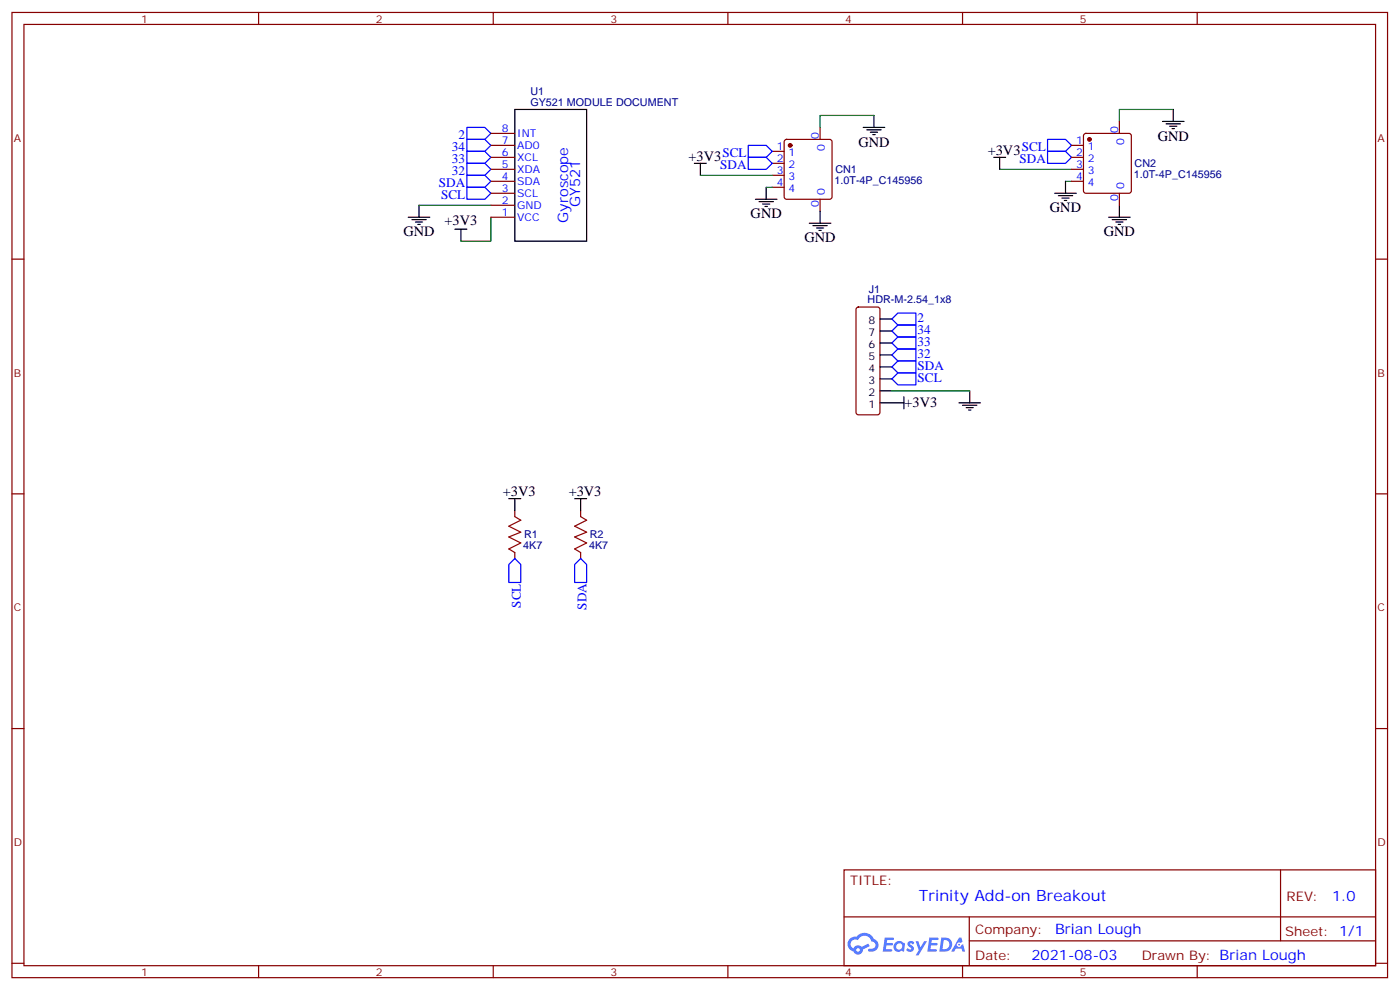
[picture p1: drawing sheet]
<svg xmlns="http://www.w3.org/2000/svg" width="413mm" height="292mm" viewBox="0 0 413 292" stroke-linecap="round" stroke-linejoin="round" font-family="sans-serif">
<g fill="none" stroke="#870000" stroke-width=".35">
<path d="M3.5 3.7h405.4v284.3h-405.4zM7.1 7.2h398.2v277.3h-398.2zM76.2 3.7v3.5M145.3 3.7v3.5M214.5 3.7v3.5M283.6 3.7v3.5M352.8 3.7v3.5M3.5 76.3h3.6M405.3 76.3h3.6M3.5 145.5h3.6M405.3 145.5h3.6M3.5 214.6h3.6"/>
<path d="M405.3 214.6h3.6M248.7 256.3h156.6v28.2h-156.6zM377.3 256.3v20.9M248.7 270.1h156.5M285.6 277.2h119.6M285.6 270.1v14.1M3.5 283.8h3.6M76.2 284.5v3.5M145.3 284.5v3.5M214.5 284.5v3.5M283.6 284.5v3.5M352.8 284.5v3.5"/>
<path d="M405.3 283.8h3.6"/>
</g>
<g fill="#5487ff">
<path d="M267.7 277.4a1.22 1.22 0 0 1 1.7 .3l-.4 .6a.47 .47 0 0 0-.3-.4 .47 .47 0 0 0-.5 .2l.1 .2a1.14 1.14 0 0 1 .8 1.7 1.14 1.14 0 0 1-1.9 0l-.2-.2 .5-.5 .7 .4a.29 .29 0 0 0 .3-.2 .29 .29 0 0 0-.2-.4 1.04 1.04 0 0 1-.6-1.7z"/>
<path d="M260.7 276.2h2.4l.3 .2-.2 .5h-1.8l-.1 .9h1.5l.3 .3-.3 .4h-1.6l-.2 1.1 1.7 .1 .2 .3-.2 .3h-2.6z"/>
<path d="M273.8 276.2h2.4l.3 .2-.1 .5h-1.8l-.2 .9h1.6l.3 .3-.4 .4h-1.6l-.1 1.1 1.7 .1 .2 .3-.2 .3h-2.6z"/>
<path d="M282.6 276.2h.7l.3 1.2-.6 .4a.69 .69 0 0 0-1 .2 .69 .69 0 0 0 .4 1 .69 .69 0 0 0 .9-.6l.5-.3 .6 2.2h-.8l-.2-.9h-1.8l-.5 .9h-.8z"/>
<path d="M269.8 277.3h.8l.6 1.8 1.1-1.8h.9l-2.6 4.2h-.8l.9-1.6z"/>
<path d="M277.4 276.2l-.6 4.1h1.3a2.11 2.11 0 0 0 2.5-2.1 2.11 2.11 0 0 0-2.5-2zM278.1 276.9a1.39 1.39 0 0 1 1.7 1.4 1.39 1.39 0 0 1-1.8 1.3h-.3z"/>
<path d="M263.7 277.8a1.54 1.54 0 0 0-.1 2.2 1.54 1.54 0 0 0 2.2 .1l.6 .2 .3-2.3-.2-.2h-.4a1.49 1.49 0 0 0-2.4 0zM264 278.8a.94 .94 0 0 1 1.8 0 .94 .94 0 0 1-1.8 0z"/>
<path d="M250.4 276.6a2.18 2.18 0 0 0 1.1 3.7 1.44 1.44 0 0 0 1.6 .9 1.44 1.44 0 0 0 1.2-1.5l2-1-.5-.7-1.9 .9a1.47 1.47 0 0 0-2.4 .5 1.39 1.39 0 0 1-.7-2 1.39 1.39 0 0 1 2-.4 2.12 2.12 0 0 1 2.2-1.3 2.12 2.12 0 0 1 1.9 1.7 1.14 1.14 0 0 1 1.1 1.4 1.14 1.14 0 0 1-1.7 .7 .43 .43 0 0 0-.5 .4 .43 .43 0 0 0 .4 .4 1.98 1.98 0 0 0 2.5-1.2 1.98 1.98 0 0 0-1.2-2.5 3.1 3.1 0 0 0-5.3-.7l-.9 .1zM252.3 279.9a.55 .55 0 0 1 1.1 0 .55 .55 0 0 1-1.1 0z"/>
<circle cx="282.6" cy="278.3" r=".26"/>
</g>
<g fill="none" stroke="#870000" stroke-width=".35">
<path d="M144.6 39.3h7.1M241.7 37.5v3.6M319.5 39.5l.5-.2h12.7l.5 .2 .2 .5v16.2l-.3 .5-.4 .2h-12.7l-.5-.2-.2-.5v-16.2zM329.8 35.8v3.5M144.6 42.8h7.1M144.6 46.4h7.1M144.6 49.9h7.1M144.6 53.4h7.1M144.6 56.9h7.1M227.5 44.6h3.6M227.5 48.1h3.6M227.5 51.6h3.6"/>
<path d="M227.5 55.2h3.6M231.3 41.3l.5-.2h12.7l.5 .2 .2 .5v16.2l-.3 .5-.4 .2h-12.7l-.5-.2-.2-.5v-16.2zM241.7 58.7v3.5M315.7 42.8h3.6M315.7 46.4h3.6M315.7 49.9h3.6M315.7 53.4h3.6M329.8 56.9v3.6M144.6 60.5h7.1M144.6 64h7.1M252.5 90.7l.4-.2h5.7l.5 .2 .2 .5v30.3l-.2 .5-.5 .2h-5.7l-.5-.2-.2-.5v-30.3zM151.7 150.4v1.8"/>
<path d="M171.1 150.4v1.8M151.7 162.8v1.7M171.1 162.8v1.7"/>
</g>
<g fill="none" stroke="#000" stroke-width=".35">
<path d="M151.7 32.2h21.2v38.8h-21.2zM254.4 37.5h6.3M255.4 38.2h4.2M256.5 38.9h2.1M257.2 39.7h.7M257.5 34v3.5M342.5 35.8h6.4M343.6 36.5h4.2M344.7 37.2h2.1M345.4 37.9h.7M345.7 32.2v3.6M204.6 48.1h3.5"/>
<path d="M206.4 48.1v3.5M222.6 58.7h6.4M223.7 59.4h4.2M225.8 55.2v3.5M292.8 46.4h3.5M294.6 46.4v3.5M310.8 56.9h6.3M311.9 57.6h4.2M312.9 58.3h2.1M313.6 59.1h.7M314 53.4v3.5M120.3 64h6.3"/>
<path d="M121.4 64.7h4.2M122.4 65.4h2.1M123.1 66.1h.7M123.5 60.5v3.5M134.1 67.5h3.5M135.8 67.5v3.5M224.7 60.1h2.1M225.4 60.8h.7M238.5 65.8h6.3M239.5 66.5h4.3M240.6 67.2h2.1M241.3 67.9h.7"/>
<path d="M241.7 62.2v3.6M326.7 64h6.3M327.7 64.7h4.3M328.8 65.4h2.1M329.5 66.1h.7M329.8 60.5v3.5M259.3 97.5h3.5M259.3 94h3.5M259.3 118.7h7M259.3 115.1h3.5M259.3 111.6h3.5M259.3 108.1h3.5"/>
<path d="M259.3 104.6h3.5M259.3 101h3.5M266.3 116.9v3.5M282.6 118.7h6.3M283.6 119.4h4.3M285.8 115.1v3.6M284.7 120.1h2.1M285.4 120.8h.7M149.9 146.9h3.6M151.7 146.9v3.5M169.3 146.9h3.6M171.1 146.9v3.5"/>
</g>
<path d="M257.5 34h-15.8v3.5M345.7 32.2h-15.9v3.6M206.4 51.6h21.1M225.8 55.2h1.7M294.6 49.9h21.1M314 53.4h1.7M123.5 60.5h21.1M144.6 64v7h-8.8M262.8 115.1h23" fill="none" stroke="#008700" stroke-width=".35"/>
<g fill="none" stroke="#00f" stroke-width=".35">
<path d="M137.6 37.5h5.3l1.7 1.8-1.7 1.8h-5.3zM137.6 55.2h5.3l1.7 1.7-1.7 1.8h-5.3zM137.6 51.6h5.3l1.7 1.8-1.7 1.8h-5.3zM137.6 48.1h5.3l1.7 1.8-1.7 1.7h-5.3zM137.6 44.6h5.3l1.7 1.8-1.7 1.7h-5.3zM137.6 41.1h5.3l1.7 1.7-1.7 1.8h-5.3zM220.5 42.8h5.3l1.7 1.8-1.7 1.8h-5.3zM220.5 46.4h5.3l1.7 1.7-1.7 1.8h-5.3zM308.7 44.6h5.3l1.7 1.8-1.7 1.7h-5.3zM308.7 41.1h5.3l1.7 1.7-1.7 1.8h-5.3zM262.8 97.5l1.8-1.8h5.3v3.6h-5.3zM262.8 94l1.8-1.8h5.3v3.5h-5.3z"/>
<path d="M262.8 111.6l1.8-1.7h5.3v3.5h-5.3zM262.8 108.1l1.8-1.8h5.3v3.6h-5.3zM262.8 104.6l1.8-1.8h5.3v3.5h-5.3zM262.8 101l1.8-1.7h5.3v3.5h-5.3zM151.7 164.5l1.8 1.8v5.3h-3.6v-5.3zM171.1 164.5l1.8 1.8v5.3h-3.6v-5.3z"/>
</g>
<path d="M151.7 152.2l1.8 1-3.6 1.8 3.6 1.8-3.6 1.4 3.6 1.7-3.6 1.8 1.8 1.1M171.1 152.2l1.8 1-3.6 1.8 3.6 1.8-3.6 1.4 3.6 1.7-3.6 1.8 1.8 1.1" fill="none" stroke="#a10000" stroke-width=".35"/>
<g fill="#870000" stroke="#870000" stroke-width=".35">
<circle cx="232.8" cy="42.8" r=".53"/>
<circle cx="321" cy="41.1" r=".53"/>
</g>
<text font-size="4.6" fill="#00f" x="270.8" y="265.3">Trinity Add-on Breakout</text>
<g font-size="4.2">
<text x="341.1" y="41.4">GND</text>
<text x="202.8" y="47.4">+3V3</text>
<text x="252.9" y="43.2">GND</text>
<text x="291" y="45.6">+3V3</text>
<text x="221.2" y="64.3">GND</text>
<text x="309.4" y="62.6">GND</text>
<text x="118.9" y="69.6">GND</text>
<text x="131" y="66.4">+3V3</text>
<text x="237.1" y="71.4">GND</text>
<text x="325.3" y="69.6">GND</text>
<text x="266.5" y="119.9">+3V3</text>
<text x="148.2" y="146.2">+3V3</text>
<text x="167.6" y="146.2">+3V3</text>
</g>
<g font-size="4.2" fill="#00f">
<text x="167.4" y="65.6" transform="rotate(-90 167.4 65.6)">Gyroscope</text>
<text x="170.9" y="61.1" transform="rotate(-90 170.9 61.1)">GY521</text>
<text x="392.5" y="265.5">1.0</text>
<text x="310.9" y="275.1">Brian Lough</text>
<text x="304" y="282.9">2021-08-03</text>
</g>
<g font-size="3.9" fill="#00f">
<text x="135.1" y="41.1">2</text>
<text x="133.2" y="44.6">34</text>
<text x="212.9" y="46.4">SCL</text>
<text x="301.1" y="44.6">SCL</text>
<text x="133.2" y="51.6">32</text>
<text x="133.2" y="48.1">33</text>
<text x="212.2" y="49.9">SDA</text>
<text x="300.4" y="48.1">SDA</text>
<text x="129.3" y="55.2">SDA</text>
<text x="130" y="58.7">SCL</text>
<text x="270.4" y="94.8">2</text>
<text x="270.4" y="101.8">33</text>
<text x="270.4" y="98.3">34</text>
<text x="270.4" y="105.4">32</text>
<text x="270.4" y="112.4">SCL</text>
<text x="270.4" y="108.9">SDA</text>
<text x="153.5" y="179" transform="rotate(-90 153.5 179)">SCL</text>
<text x="172.9" y="179.6" transform="rotate(-90 172.9 179.6)">SDA</text>
</g>
<g font-size="3.9" fill="#800">
<text x="250.5" y="260.8">TITLE:</text>
<text x="379.1" y="265.5">REV:</text>
<text x="287.4" y="275">Company:</text>
<text x="378.7" y="275.7">Sheet: 1/1</text>
<text x="287.4" y="282.7">Date:</text>
<text x="336.4" y="282.8">Drawn By: Brian Lough</text>
</g>
<g font-size="3.2" fill="#800">
<text x="41.6" y="6.7">1</text>
<text x="110.8" y="6.7">2</text>
<text x="179.9" y="6.7">3</text>
<text x="249.1" y="6.7">4</text>
<text x="318.2" y="6.7">5</text>
<text x="4.1" y="41.8">A</text>
<text x="405.9" y="41.8">A</text>
<text x="4.1" y="110.9">B</text>
<text x="405.9" y="110.9">B</text>
<text x="4.1" y="180.1">C</text>
<text x="405.9" y="180.1">C</text>
<text x="4.1" y="249.2">D</text>
<text x="405.9" y="249.2">D</text>
<text x="41.6" y="287.5">1</text>
<text x="110.8" y="287.5">2</text>
<text x="179.9" y="287.5">3</text>
<text x="249.1" y="287.5">4</text>
<text x="318.2" y="287.5">5</text>
</g>
<g font-size="3.2" fill="#000080">
<text x="156.3" y="27.9">U1</text>
<text x="156.3" y="31.2">GY521 MODULE DOCUMENT</text>
<text x="246.2" y="51">CN1</text>
<text x="334.1" y="52.5">1.0T-4P_C145956</text>
<text x="334.4" y="49.2">CN2</text>
<text x="245.9" y="54.2">1.0T-4P_C145956</text>
<text x="255.7" y="89.4">HDR-M-2.54_1x8</text>
<text x="256" y="86.3">J1</text>
<text x="154.2" y="161.8">4K7</text>
<text x="154.4" y="158.6">R1</text>
<text x="173.6" y="161.8">4K7</text>
<text x="173.8" y="158.6">R2</text>
</g>
<g font-size="3.2" fill="#00f">
<text x="147.9" y="38.9">8</text>
<text x="152.4" y="40.4">INT</text>
<text x="241.3" y="40.9" transform="rotate(-90 241.3 40.9)">0</text>
<text x="329.5" y="39.1" transform="rotate(-90 329.5 39.1)">0</text>
<text x="147.9" y="42.5">7</text>
<text x="147.9" y="46">6</text>
<text x="152.4" y="43.9">AD0</text>
<text x="152.4" y="47.4">XCL</text>
<text x="228.9" y="44.2">1</text>
<text x="228.9" y="47.8">2</text>
<text x="232.4" y="46">1</text>
<text x="243.1" y="44.4" transform="rotate(-90 243.1 44.4)">0</text>
<text x="317.1" y="42.5">1</text>
<text x="317.1" y="46">2</text>
<text x="320.6" y="44.2">1</text>
<text x="320.6" y="47.8">2</text>
<text x="331.3" y="42.6" transform="rotate(-90 331.3 42.6)">0</text>
<text x="147.9" y="49.5">5</text>
<text x="147.9" y="53.1">4</text>
<text x="152.4" y="50.9">XDA</text>
<text x="228.9" y="51.3">3</text>
<text x="232.4" y="49.5">2</text>
<text x="232.4" y="53.1">3</text>
<text x="317.1" y="49.5">3</text>
<text x="317.1" y="53.1">4</text>
<text x="320.6" y="51.3">3</text>
<text x="147.9" y="56.6">3</text>
<text x="152.4" y="54.5">SDA</text>
<text x="152.4" y="58">SCL</text>
<text x="228.9" y="54.8">4</text>
<text x="232.4" y="56.6">4</text>
<text x="243.1" y="57.4" transform="rotate(-90 243.1 57.4)">0</text>
<text x="320.6" y="54.8">4</text>
<text x="329.5" y="59.1" transform="rotate(-90 329.5 59.1)">0</text>
<text x="331.3" y="55.6" transform="rotate(-90 331.3 55.6)">0</text>
<text x="147.9" y="60.1">2</text>
<text x="147.9" y="63.6">1</text>
<text x="152.4" y="61.5">GND</text>
<text x="152.4" y="65.1">VCC</text>
<text x="241.3" y="60.9" transform="rotate(-90 241.3 60.9)">0</text>
</g>
<g font-size="3.2">
<text x="256" y="95.4">8</text>
<text x="256" y="98.9">7</text>
<text x="256" y="106">5</text>
<text x="256" y="102.4">6</text>
<text x="256" y="113">3</text>
<text x="256" y="109.5">4</text>
<text x="256" y="116.6">2</text>
<text x="256" y="120.1">1</text>
</g>
</svg>
